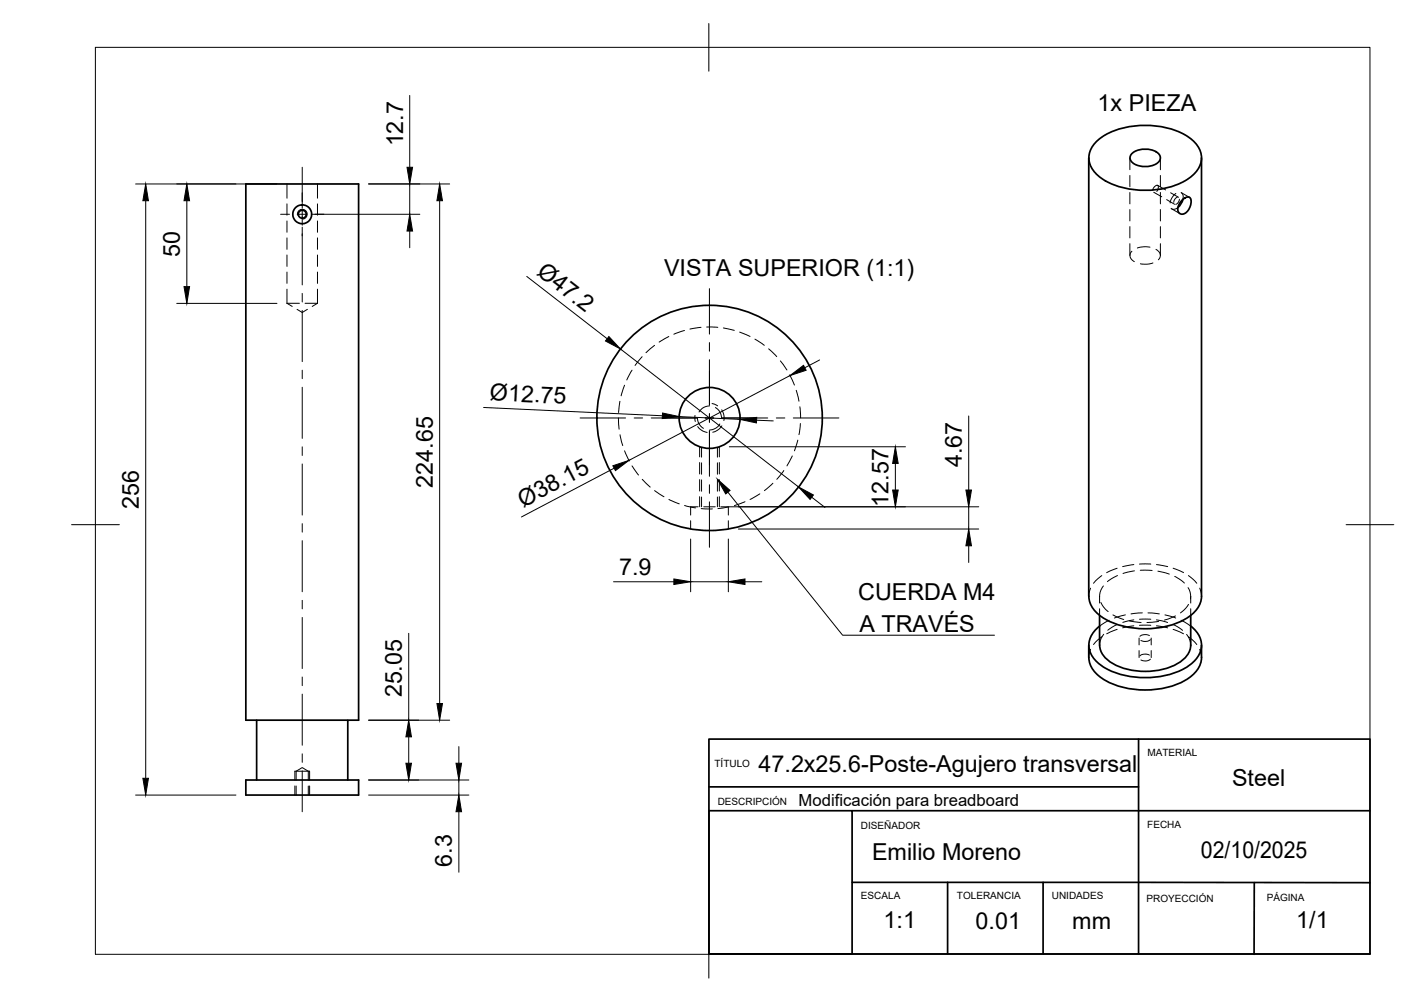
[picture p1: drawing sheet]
<svg xmlns="http://www.w3.org/2000/svg" width="297mm" height="210mm" viewBox="0 0 297 210" stroke-linecap="round" stroke-linejoin="round" font-family="sans-serif">
<!-- layer: Visible -->
<g fill="none" stroke="#000" stroke-width=".36">
<path d="M51.5 38.5h23.6v112.4h-23.6zM228.1 33.1v91.8a5.6 5.6 0 0 0 3 4.5 18.2 18.2 0 0 0 17.6 0 5.6 5.6 0 0 0 3-4.5v-91.8M229.6 29.7a15 15 0 0 1 11-3.4 14.5 14.5 0 0 1 9.6 3.4 4.4 4.4 0 0 1 0 6.7 15 15 0 0 1-11 3.5 14.5 14.5 0 0 1-9.6-3.5 4.4 4.4 0 0 1 0-6.7zM237.2 32.1a4.4 4.4 0 0 1 5.7 .4 1.56 1.56 0 0 1-1.3 2.1 4.3 4.3 0 0 1-4.7-.9 1.19 1.19 0 0 1 .3-1.6zM247.6 41.9l.6-.4 .7-.2a1.07 1.07 0 0 1 .5 1.5l-.4 1.2-.5 .5-.7 .4-.6-.1-.4-.5-.1-.8 .4-.9zM247.8 41.8l-.5 1.1-.5 .6M228.1 135.2a6.9 6.9 0 0 0 .8 5 11.8 11.8 0 0 0 8.1 4.1 16.9 16.9 0 0 0 12.6-2.7 5.3 5.3 0 0 0 2.1-3.9v-2.5M230.3 128.9v6.3M230.4 131.1a4.6 4.6 0 0 0-.3 7.8 16.8 16.8 0 0 0 13 2.8 11.5 11.5 0 0 0 7.9-4.3 4.6 4.6 0 0 0-1.6-6.3M249.4 128.9v6.3a5 5 0 0 1-3.3 4.1 14.9 14.9 0 0 1-13.4-.5 4.7 4.7 0 0 1-2.3-3.6M53.8 150.9v12.5M72.9 150.9v12.5"/>
<path d="M51.5 163.4h23.6v3.2h-23.6z"/>
<circle cx="63.3" cy="44.9" r="1.97"/>
<circle cx="63.3" cy="44.9" r=".84"/>
<circle cx="148.6" cy="87.5" r="23.6"/>
<circle cx="148.6" cy="87.5" r="6.4"/>
</g>
<!-- layer: Hidden -->
<g fill="none" stroke="#000" stroke-width=".21">
<path d="M60.1 38.5v3M66.5 38.5v3M236.7 33.1v2.5M236.7 36.8v2.3M241.5 39.9l.2-.7 .7-.4 .3 .5-.4 .8M242.5 38.8l1.7 1M243.1 33.1v2.5M243.1 36.8v2.3M60.1 42.7v2.4M60.1 46.3v2.4M60.1 49.8v2.4M60.1 53.4v2.4"/>
<path d="M60.1 57v2.4M66.5 42.7v2.4M66.5 46.3v2.4M66.5 49.8v2.4M66.5 53.4v2.4M66.5 57v2.4M236.7 40.3v2.4M236.7 43.9v2.4M236.7 47.5v2.3M236.7 51v2.5M237.1 52.6a1.3 1.3 0 0 0 .5 2.2M240.9 51.8l-1.1-.1-1.5 .3"/>
<path d="M241.5 55.1l-1.3 .2h-1.3M241.7 40.3l1.7 .9M242.1 52.2a1.31 1.31 0 0 1 .6 2.2M243.1 40.3v2.4M243.1 43.9v2.4M243.1 47.5v2.3M243.1 51v2.5M244.4 41.8l1.6 1M245.2 40.4l1.7 .9M245.5 43.8l1.7 1M246.3 40.5l-.7 .7-.5 1.3M246.6 41.3l-.5 .4-.2 .7"/>
<path d="M246.7 43.5l-.7 .4-.7-.3M247.1 41.7l-.3 .8-.5 .3M249.2 41.3l-1.8-.9 .4 .4v1M60.1 63.5h2.6M60.1 63.5l1.1 .7M60.1 60.6v2.9M62.2 64.8l1.1 .7 1.1-.7M63.9 63.5h2.6M66.5 63.5l-1.1 .7M66.5 60.6v2.9M132.4 77.5l-1.1 2.1M134.5 74.7l-1.5 1.9"/>
<path d="M137.1 72.3l-1.8 1.6M140.1 70.5l-2 1.2M143.4 69.2l-2.2 .8M146.9 68.6l-2.4 .3M148 68.5l2.4 .1M151.5 68.7l2.3 .5M154.9 69.6l2.2 .9M158.1 71l2 1.3M161 73.1l1.7 1.6M163.5 75.6l1.3 1.9M165.4 78.5l1 2.2M129.5 87.6l.2 2.3"/>
<path d="M129.9 84.1l-.3 2.3M129.9 91.1l.6 2.2M130.8 94.4l1 2.2M130.8 80.7l-.7 2.2M132.4 97.6l1.4 1.9M146.1 87.6a2.44 2.44 0 0 0 1.3 2.1M147 93.7v2.1M147 97v2.3M148.6 85l-.3 .1a2.51 2.51 0 0 0-1.9 1.2M149.9 85.4l.1 .1a2.39 2.39 0 0 1 1.1 2M150.3 93.7v2.1M150.3 97v2.3"/>
<path d="M150.8 88.8l-.8 .9-1.4 .4M164.2 98.6l-1.5 1.8M166 95.5l-1.2 2.1M166.8 81.8l.6 2.2M167.1 92.2l-.7 2.2M167.6 85.2l.1 2.3M167.7 88.7l-.3 2.4M134.5 100.4l1.7 1.6M137.1 102.8l2 1.3M140.1 104.6l2.2 1M143.4 105.9l2.3 .5M144.7 109.1v1.7"/>
<path d="M146.2 106.2h-1.5v1.7M146.9 106.5l2.3 .1M147 100.5v2.4M147 104.1v2.1M147.4 106.2h2.4M150.3 100.5v2.4M150.3 104.1v2.1M151 106.2h1.6v1.7M152.6 109.1v1.7M152.7 106.2l-2.3 .3M156.1 105.1l-2.3 .8M159.2 103.5l-2.1 1.1"/>
<path d="M161.9 101.2l-1.8 1.6M234 119l-2.2 1M237.5 118.3l-2.3 .4M237.6 119.6l-2.4 .5M238.7 118.2h2.4M238.9 119.5h2.4M242.3 118.3l2.3 .4M242.5 119.6l2.4 .7M245.7 119l2.2 1M228.5 123.2l-.4 1.7M228.5 136l-.4 1.7M230.3 124.9v1.4"/>
<path d="M230.3 127.5v1.4M230.6 126.2l.5 .9 1 1M230.8 120.6l-1.7 1.6M230.8 133.4l-1.7 1.6M231.1 122.7l-.7 1.4-.1 .9M231.2 132.9l-.2 .3a3.6 3.6 0 0 0-.7 2M232.3 129.9l-2 1.3M233.1 128.8l2.3 1M234 131.8l-2.2 1M234.1 120.6l-2.1 1.2M234.1 130.8l-2 1.2M235.7 128.8l-2.3 .7"/>
<path d="M236.6 130.1l2.4 .3M237.5 129.9l-2.3 .5M237.5 131.1l-2.3 .4M238.6 133.7v1.4M238.6 136.3v1.4M238.7 129.7h2.4M238.7 131h2.4M239.3 128.4l-2.4 .2M240.5 128.4l2.3 .2M240.8 133.2a1.89 1.89 0 0 0-2 .1M240.8 137.2a1.84 1.84 0 0 0-2 .2M241 134a1.89 1.89 0 0 1-2 .2"/>
<path d="M241 138.1a1.78 1.78 0 0 1-2 .2M241.2 133.7v1.4M241.2 136.3v1.4M242.3 129.9l2.3 .5M242.3 131.1l2.3 .4M242.7 130.2l-2.4 .2M244 128.8l2.3 .7M245.7 130.8l2 1.3M245.7 131.8l2.2 1M246.1 120.7l2 1.4M246.2 129l-2.3 .9M247.4 129.9l2 1.3"/>
<path d="M248.6 132.9l.2 .3a3.6 3.6 0 0 1 .6 2M248.9 123.1l.4 .9 .1 1.4M248.9 120.6l1.8 1.6M248.9 133.4l.9 .6 .9 1M249 126.6l-.7 .9-1 .9M249.4 124.9v1.4M249.4 127.5v1.4M251.3 123.2l.4 1.7M251.3 136l.4 1.7M61.8 161.6h3.1M62 163.5v-1.9l1.3-.8 1.3 .8v1.9M62 164.6v2"/>
<path d="M64.6 164.6v2"/>
</g>
<!-- layer: Visible Narrow -->
<path d="M62.3 45.1a1.03 1.03 0 0 1 .8-1.2 1.03 1.03 0 0 1 1.2 .8 1.03 1.03 0 0 1-.8 1.2" fill="none" stroke="#000" stroke-width=".21"/>
<!-- layer: Hidden Narrow -->
<g fill="none" stroke="#000" stroke-width=".21">
<path d="M145.6 87v1.3M146.1 89.4h.1a3.1 3.1 0 0 0 1.9 1.2M146.6 93.6v2.1M146.6 96.9v2.4M149.2 84.5l1.1 .5M150.7 93.6v2.1M150.7 96.9v2.4M151.2 85.8v.1a3.1 3.1 0 0 1 .4 2.2M151.2 89.2l-.6 .7-1.3 .6M146.6 100.5v2.4M146.6 104v2.2M150.7 100.5v2.4"/>
<path d="M150.7 104v2.2M61.8 161.6v1.9M61.8 164.6v2M64.9 161.6v1.9M64.9 164.6v2"/>
</g>
<!-- layer: BORDER -->
<path d="M20 9.9h267v190h-267zM148.5 4.9v10M15 109.9h10M282 109.9h10M148.5 194.9v10" fill="none" stroke="#000" stroke-width=".21"/>
<!-- layer: TITLEBLOCK -->
<path d="M148.5 154.8h138.5v45h-138.5zM238.5 154.8v45M148.5 169.8h30v30h-30zM148.5 164.8h90M178.5 169.8h108.5M178.5 184.8l108.5 .1M198.5 184.8v15M218.5 184.8v15M262.7 184.9v15" fill="none" stroke="#000" stroke-width=".36"/>
<!-- layer: Smart Centers -->
<g fill="none" stroke="#000" stroke-width=".21">
<path d="M63.3 35v8.6M58.8 44.9h1.8M62.4 44.9h1.8M63.3 44v3.2M63.3 47.6v12.1M66 44.9h1.8M63.3 61.5v1.8M63.3 65v10.7M63.3 77.5v1.8M148.6 60.5v9.5M148.6 71.8v1.8M148.6 75.3v9.6"/>
<path d="M63.3 81.1v10.7M63.3 93.6v1.8M63.3 97.2v10.7M121.5 87.6h9.5M132.8 87.6h1.8M136.4 87.6h9.5M147.7 87.6h1.8M148.6 86.7v1.7M148.6 90.2v9.6M151.3 87.6h9.5M162.6 87.6h1.8M166.2 87.6h9.5"/>
<path d="M63.3 109.7v1.8M63.3 113.3v10.7M148.6 101.6v1.7M148.6 105.1v9.6M63.3 125.8v1.7M63.3 129.3v10.8M63.3 141.8v1.8M63.3 145.4v10.7M63.3 157.9v1.8M63.3 161.5v8.5"/>
</g>
<!-- layer: FD_Dimensions -->
<g fill="none" stroke="#000" stroke-width=".21">
<path d="M85.8 20v15M28.4 38.5h29.6M77.2 38.5h17M85.8 38.5v6.4M30.5 42.1v120.9M39.1 42.1v17.9M65.4 44.9h22.5M85.8 48.4v3.5M92.1 42.1v105.3M110.3 57.9l16.9 13.1M37 63.6h21M130 73.1l37.3 28.9"/>
<path d="M165.5 78.7l-33.8 17.7M171.7 75.4l-3.1 1.6M101.3 85.4l37.4 1.7M128.7 98.1l-19.5 10.2M142.3 87.3l12.7 .6M152.8 93.6h36.9M158.5 88l3.5 .2M187.6 97.1v5.6M202.9 87.1v15.6M144.7 112.9v11.1M152.6 112.9v11.1M152.8 106.2h52.2"/>
<path d="M154.7 110.8h50.3M170 104.2l2.8 2.1M202.9 106.2v4.6M202.9 114.3v3.5M85.6 132.7v18.2M128.5 121.9h12.7M144.7 121.9h7.9M156.1 121.9h3.5M77.2 150.9h17M85.6 154.4v5.5M96.1 156.4v3.5M28.4 166.6h21"/>
<path d="M77.2 166.6h21M77.2 163.4h21M96.1 163.4v3.2M96.1 170v12.7"/>
</g>
<g fill="#000" stroke="#000" stroke-width=".21">
<path d="M85.3 35h1.1l-.6 3.5zM30.5 38.5l.6 3.6h-1.2zM39.1 38.5l.6 3.6h-1.2zM85.8 44.9l.6 3.5h-1.1zM92.1 38.5l.6 3.6h-1.2zM38.5 60h1.2l-.6 3.6zM127.6 70.5l2.4 2.6-3.2-1.7zM165.5 78.7l2.8-2.2 .6 1.1zM128.4 97.6l3.3-1.2-2.8 2.2zM138.8 86.5l3.5 .8-3.6 .4zM155 87.9l3.5-.5v1.2zM187.6 93.6l.6 3.5h-1.2z"/>
<path d="M167.3 102l3.1 1.7-.7 .9zM187 102.7h1.2l-.6 3.5zM202.9 110.8l.6 3.5h-1.2zM202.3 102.7h1.2l-.6 3.5zM141.2 121.3l3.5 .6-3.5 .5zM152.6 121.9l3.5-.6v1.1zM85 159.9h1.2l-.6 3.5zM85.6 150.9l.6 3.5h-1.2zM91.5 147.4h1.2l-.6 3.5zM95.5 159.9h1.2l-.6 3.5zM29.9 163h1.2l-.6 3.6zM96.1 166.6l.6 3.4h-1.2z"/>
</g>
<!-- layer: Hole Notes -->
<path d="M150.3 100.4l2.6 2.3-.9 .8z" fill="#000" stroke="#000" stroke-width=".21"/>
<path d="M152.5 103.1l24 30h31.8" fill="none" stroke="#000" stroke-width=".21"/>
<g font-size="4.9">
<text x="229.9" y="23.3">1x PIEZA</text>
<text x="84.4" y="30.7" transform="rotate(-90 84.4 30.7)">12.7</text>
<text x="37.7" y="53.8" transform="rotate(-90 37.7 53.8)">50</text>
<text x="112.2" y="57.4" transform="rotate(38 112.2 57.4)">Ø47.2</text>
<text x="139.1" y="57.7">VISTA SUPERIOR (1:1)</text>
<text x="102.6" y="83.9" transform="rotate(3 102.6 83.9)">Ø12.75</text>
<text x="201.5" y="97.8" transform="rotate(-90 201.5 97.8)">4.67</text>
<text x="29.1" y="106.6" transform="rotate(-90 29.1 106.6)">256</text>
<text x="90.6" y="102.2" transform="rotate(-90 90.6 102.2)">224.65</text>
<text x="109.6" y="106.4" transform="rotate(-28 109.6 106.4)">Ø38.15</text>
<text x="186.1" y="106.1" transform="rotate(-90 186.1 106.1)">12.57</text>
<text x="129.7" y="120.4">7.9</text>
<text x="179.8" y="125.7">CUERDA M4</text>
<text x="180" y="132.4">A TRAVÉS</text>
<text x="84.2" y="146.1" transform="rotate(-90 84.2 146.1)">25.05</text>
<text x="158.9" y="161.7">47.2x25.6-Poste-Agujero transversal</text>
<text x="258.1" y="164.8">Steel</text>
<text x="251.6" y="179.7">02/10/2025</text>
<text x="94.7" y="181.5" transform="rotate(-90 94.7 181.5)">6.3</text>
<text x="182.7" y="180.1">Emilio Moreno</text>
<text x="185.1" y="194.4">1:1</text>
<text x="204.4" y="194.5">0.01</text>
<text x="224.6" y="194.6">mm</text>
<text x="271.5" y="194.5">1/1</text>
</g>
<text font-size="3.5" x="167.3" y="168.8">Modificación para breadboard</text>
<g font-size="2.1">
<text x="149.7" y="160.6">TÍTULO</text>
<text x="240.3" y="158.3">MATERIAL</text>
<text x="150.3" y="168.7">DESCRIPCIÓN</text>
<text x="180.3" y="173.7">DISEÑADOR</text>
<text x="240.3" y="173.4">FECHA</text>
<text x="180.3" y="188.4">ESCALA</text>
<text x="200.4" y="188.4">TOLERANCIA</text>
<text x="220.3" y="188.4">UNIDADES</text>
<text x="240.2" y="188.9">PROYECCIÓN</text>
<text x="265.3" y="188.7">PÁGINA</text>
</g>
</svg>
